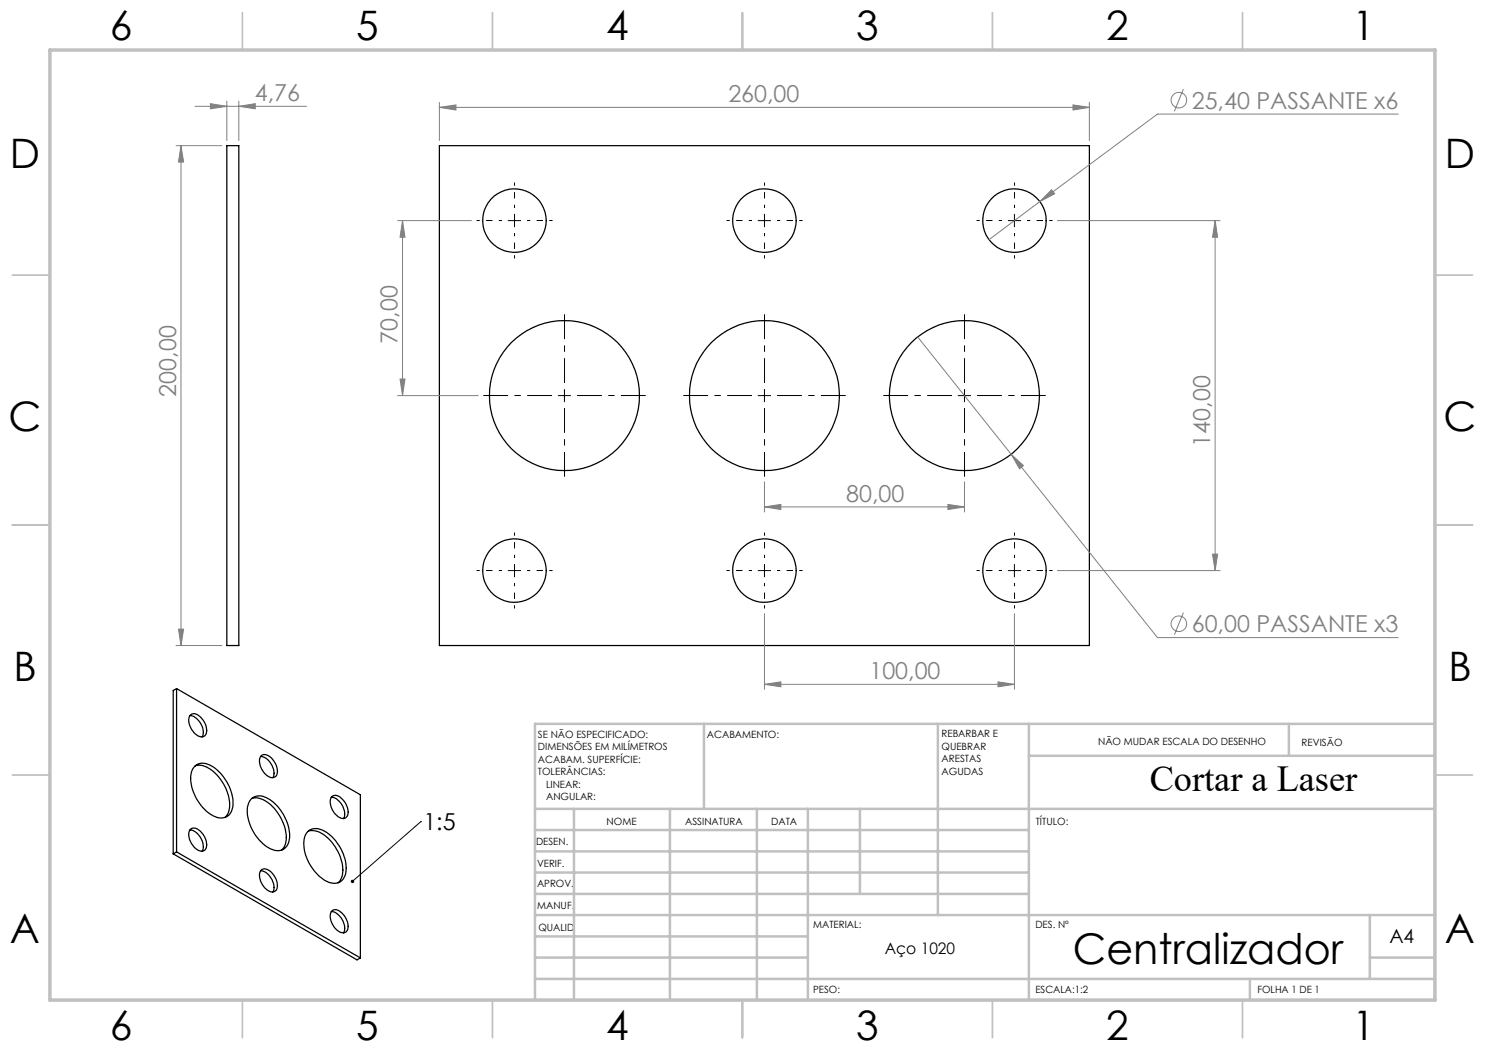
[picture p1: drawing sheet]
<svg xmlns="http://www.w3.org/2000/svg" width="297mm" height="210mm" viewBox="0 0 297 210" stroke-linecap="round" stroke-linejoin="round" font-family="sans-serif">
<g fill="none" stroke="#000" stroke-width=".25">
<path d="M45.4 29.1h2.4v100h-2.4zM87.9 29.1h130v100h-130zM35.3 137.7v32.7M35.3 137.7l36.8 21.3v32.6M35.3 137.7l-.7 .4v32.7M37.9 143.2a1.27 1.27 0 0 1 2.1 .1 3.3 3.3 0 0 1 1.1 3.7 1.34 1.34 0 0 1-2.1-.3 3.4 3.4 0 0 1-1.1-3.5zM38 143.1a3.3 3.3 0 0 1 2.6 3.1v.8l-.2 .4M39.1 153.2a4.5 4.5 0 0 1 4.4 1.9 8.5 8.5 0 0 1 2.3 7l-.3 .7-.5 .7M39.1 153.1a3.2 3.2 0 0 1 4 .6 8.8 8.8 0 0 1 3.4 8 2.4 2.4 0 0 1-3.7 1.5 8.8 8.8 0 0 1-4.5-8.7l.2-.7zM50.2 159.8a2.86 2.86 0 0 1 3.8 .2 9.2 9.2 0 0 1 3.9 7.9 2.41 2.41 0 0 1-3.9 1.8 9.1 9.1 0 0 1-4.5-8.3l.3-1zM50.4 159.7a4.5 4.5 0 0 1 4.4 1.9 8.5 8.5 0 0 1 2.3 7.1l-.2 .6-.6 .7M52.1 151.3a3.4 3.4 0 0 1 2.6 4.1l-.1 .1"/>
<path d="M52.4 151.1a2.17 2.17 0 0 1 2.5 1.4 2.16 2.16 0 0 1 0 2.9 2.44 2.44 0 0 1-2.7-1.8 2.1 2.1 0 0 1 .2-2.5zM66.3 159.4a3.3 3.3 0 0 1 2.4 4.3M66.4 159.3a1.49 1.49 0 0 1 2.1 .5 3.1 3.1 0 0 1 .9 3.5 1.34 1.34 0 0 1-2.1-.3 3.1 3.1 0 0 1-.9-3.7zM34.6 170.8l36.8 21.2 .7-.4M35.3 170.4l36.8 21.2M35.3 170.4l-.7 .4M37.9 166a1.33 1.33 0 0 1 2.1 .1 3.3 3.3 0 0 1 1.1 3.8 1.34 1.34 0 0 1-2.1-.3 3.4 3.4 0 0 1-1.1-3.6zM38 166a3.3 3.3 0 0 1 2.4 4.2M52.1 174.2a3.4 3.4 0 0 1 2.6 4.1l-.1 .1M52.4 173.9a2.17 2.17 0 0 1 2.5 1.4 2.16 2.16 0 0 1 0 3 2.44 2.44 0 0 1-2.7-1.9 2.1 2.1 0 0 1 .2-2.5zM61.5 166.4a2.97 2.97 0 0 1 3.9 .1 9 9 0 0 1 3.7 8.3 2.39 2.39 0 0 1-3.7 1.5 8.8 8.8 0 0 1-4.5-8.7zM61.7 166.2a4.3 4.3 0 0 1 4.1 1.6 8.7 8.7 0 0 1 2.6 7.4l-.4 .9-.4 .5"/>
<path d="M66.2 182.4a1.24 1.24 0 0 1 2 .1 3.1 3.1 0 0 1 1.2 3.7 1.36 1.36 0 0 1-2.1-.3 3.4 3.4 0 0 1-1.1-3.5zM66.3 182.3a3.3 3.3 0 0 1 2.4 4.3"/>
<circle cx="102.9" cy="44.1" r="6.4"/>
<circle cx="152.9" cy="44.1" r="6.4"/>
<circle cx="202.9" cy="44.1" r="6.4"/>
<circle cx="112.9" cy="79.1" r="15"/>
<circle cx="152.9" cy="79.1" r="15"/>
<circle cx="192.9" cy="79.1" r="15"/>
<circle cx="102.9" cy="114.1" r="6.4"/>
<circle cx="152.9" cy="114.1" r="6.4"/>
<circle cx="202.9" cy="114.1" r="6.4"/>
</g>
<g fill="none" stroke="#808080" stroke-width=".2">
<path d="M236.7 17.8l-1.8 4.5M35.2 29.1h9.2M36.2 29.1v100M36.2 29.1l.5 3.3h-1zM39 21.3h22.3M42.1 20.7l3.3 .6-3.3 .5zM45.4 20.2v7.9M47.8 21.3l3.2-.6v1.1zM47.8 20.2v7.9M87.9 21.5l3.3-.5v1zM87.9 20.5v7.6M87.9 21.5h130"/>
<path d="M214.6 21l3.3 .5-3.3 .5zM217.9 20.5v7.6M279.6 22.8h-48.1l-23.5 17.5M79.5 44.1h14.8M80.5 44.1l.5 3.3h-1zM80.5 44.1v35M208 40.3l2.3-2.3 .6 .8zM208 40.3l-10.2 7.6M211.5 44.1h32.5M243 44.1v70M243 44.1l.5 3.3h-1zM79.5 79.1h16.1"/>
<path d="M80 75.8h1l-.5 3.3zM183.6 67.4l18.6 23.5M152.9 96.4v6M192.9 96.4v6M202.2 90.9l2.5 2.2-.8 .7zM202.2 90.9l29.3 36.6h48.1M152.9 101.4l3.3-.5v1zM152.9 101.4h40M189.6 100.9l3.3 .5-3.3 .5zM211.5 114.1h32.5M242.5 110.8h1l-.5 3.3zM35.2 129.1h9.2"/>
<path d="M35.7 125.8h1l-.5 3.3zM152.9 136.9l3.3-.5v1zM152.9 122.7v15.2M152.9 136.9h50M199.6 136.4l3.3 .5-3.3 .5zM202.9 122.7v15.2M236.7 122.5l-1.8 4.5"/>
<circle cx="235.8" cy="20" r="1.55"/>
<circle cx="235.8" cy="124.7" r="1.56"/>
</g>
<g fill="none" stroke="#000" stroke-width=".2" stroke-dasharray="15.2 1.3 1.3 1.3" stroke-dashoffset="14.6" stroke-linecap="butt">
<path d="M100.4 44.1h-5.1M102.9 41.6v-5.1M102.9 46.6v5.1M105.4 44.1h5.1M150.4 44.1h-5.1M152.9 41.6v-5.1M152.9 46.6v5.1M155.4 44.1h5.1M200.4 44.1h-5.1M202.9 41.6v-5.1M202.9 46.6v5.1M205.4 44.1h5.1"/>
<path d="M100.4 114.1h-5.1M102.9 111.6v-5.1M102.9 116.6v5.1M105.4 114.1h5.1M150.4 114.1h-5.1M152.9 111.6v-5.1M152.9 116.6v5.1M155.4 114.1h5.1M200.4 114.1h-5.1M202.9 111.6v-5.1M202.9 116.6v5.1M205.4 114.1h5.1"/>
</g>
<path d="M110.4 79.1h-13.7M112.9 76.6v-13.7M115.4 79.1h13.8M150.4 79.1h-13.7M152.9 76.6v-13.7M155.4 79.1h13.8M190.4 79.1h-13.7M192.9 76.6v-13.7M195.4 79.1h13.8M112.9 81.6v13.8M152.9 81.6v13.8M192.9 81.6v13.8" fill="none" stroke="#000" stroke-width=".2" stroke-dasharray="15.2 1.3 1.3 1.3" stroke-dashoffset="10.3" stroke-linecap="butt"/>
<g fill="none" stroke="#000" stroke-width=".2">
<path d="M101.6 44.1h2.5M102.9 42.9v2.5M151.6 44.1h2.5M152.9 42.9v2.5M201.6 44.1h2.6M202.9 42.9v2.5M111.7 79.1h2.4M112.9 77.9v2.5M151.6 79.1h2.5M152.9 77.9v2.5M191.6 79.1h2.5M192.9 77.9v2.5"/>
<path d="M101.6 114.1h2.5M102.9 112.9v2.5M151.6 114.1h2.5M152.9 112.9v2.5M201.6 114.1h2.6M202.9 112.9v2.5M84.1 164.4h.1M84.1 164.4l-13.6 11.9"/>
</g>
<g fill="none" stroke="#c0c0c0" stroke-width=".35">
<path d="M48.5 2.5v7.5M98.5 2.5v7.5M148.5 2.5v7.5M198.5 2.5v7.5M248.5 2.5v7.5M2.5 55h7.5M287 55h7.5M2.5 105h7.5M287 105h7.5M2.5 155h7.5M287 155h7.5M48.5 200v7.5"/>
<path d="M98.5 200v7.5M148.5 200v7.5M198.5 200v7.5M248.5 200v7.5"/>
</g>
<g fill="none" stroke="#c0c0c0" stroke-width=".5">
<path d="M140.8 144.8v17M187.6 144.8v38.2M205.8 144.8v55.2M205.8 151.2h81.2M257.8 144.8v6.4M287 144.8h-180v55.2M107 161.8h180M107 178.8h98.8M107 174.5h98.8M107 170.3h98.8M107 166h98.8M114.8 161.8v38.2"/>
<path d="M134 161.8v38.2M151.4 161.8v38.2M161.6 161.8v38.2M172 161.8v17M107 195.8h180M107 191.5h54.6M107 187.3h54.6M107 183h180M250 195.8v4.2M274 191.5h13M274 183v12.8"/>
</g>
<path d="M10 10h277v190h-277z" fill="none" stroke="#c0c0c0" stroke-width=".7"/>
<path d="M70.2 176.1a.34 .34 0 0 1 .5-.1 .34 .34 0 0 1 0 .5 .34 .34 0 0 1-.5 0l.3-.2-.3 .2z" fill="#000"/>
<g fill="#808080">
<path d="M47.8 21.3l3.2-.6v1.1zM42.1 20.7l3.3 .6-3.3 .5z"/>
<path d="M214.6 21l3.3 .5-3.3 .5zM87.9 21.5l3.3-.5v1zM189.6 100.9l3.3 .5-3.3 .5zM152.9 101.4l3.3-.5v1z"/>
<path d="M152.9 136.9l3.3-.5v1zM199.6 136.4l3.3 .5-3.3 .5zM208 40.3l2.9-1.5-.6-.8zM202.2 90.9l1.7 2.9 .8-.7z"/>
<path d="M80 75.8h1l-.5 3.3zM80.5 44.1l.5 3.3h-1z"/>
<path d="M243 44.1l.5 3.3h-1zM242.5 110.8h1l-.5 3.3zM36.2 29.1l.5 3.3h-1zM35.7 125.8h1l-.5 3.3z"/>
</g>
<text font-size="8.5" x="214.6" y="192.7">Centralizador</text>
<g font-size="8.1">
<text x="22" y="8">6</text>
<text x="71.2" y="8">5</text>
<text x="121.2" y="8">4</text>
<text x="171.3" y="8">3</text>
<text x="221.3" y="8">2</text>
<text x="270.5" y="8">1</text>
<text x="2" y="33.6">D</text>
<text x="289" y="33.6">D</text>
<text x="1.7" y="86.1">C</text>
<text x="288.7" y="86.1">C</text>
<text x="2.7" y="136.1">B</text>
<text x="289.7" y="136.1">B</text>
<text x="2" y="188.6">A</text>
<text x="289" y="188.6">A</text>
<text x="22" y="208">6</text>
<text x="71.2" y="208">5</text>
<text x="121.2" y="208">4</text>
<text x="171.3" y="208">3</text>
<text x="221.3" y="208">2</text>
<text x="270.5" y="208">1</text>
</g>
<text font-size="7.3" x="230" y="158.1">Cortar a Laser</text>
<g font-size="4.7" fill="#808080">
<text x="51" y="20.2">4,76</text>
<text x="145.7" y="20.5">260,00</text>
<text x="238.4" y="21.7">25,40 PASSANTE x6</text>
<text x="79.5" y="68.7" transform="rotate(-90 79.5 68.7)">70,00</text>
<text x="35.2" y="79.3" transform="rotate(-90 35.2 79.3)">200,00</text>
<text x="242" y="89.3" transform="rotate(-90 242 89.3)">140,00</text>
<text x="169.2" y="100.4">80,00</text>
<text x="238.4" y="126.4">60,00 PASSANTE x3</text>
<text x="173.9" y="135.8">100,00</text>
</g>
<text font-size="4.7" x="84.7" y="166.1">1:5</text>
<text font-size="3.9" x="277.9" y="188.5">A4</text>
<text font-size="3.2" x="177" y="190.9">Aço 1020</text>
<g font-size="2">
<text x="107.6" y="147.6">SE NÃO ESPECIFICADO:</text>
<text x="141.4" y="147.6">ACABAMENTO:</text>
<text x="188.3" y="147.5">REBARBAR E</text>
<text x="188.3" y="150">QUEBRAR</text>
<text x="219.6" y="149">NÃO MUDAR ESCALA DO DESENHO</text>
<text x="260.3" y="149.2">REVISÃO</text>
<text x="107.6" y="150.1">DIMENSÕES EM MILÍMETROS</text>
<text x="107.6" y="152.6">ACABAM. SUPERFÍCIE:</text>
<text x="107.6" y="155.1">TOLERÂNCIAS:</text>
<text x="188.3" y="152.5">ARESTAS</text>
<text x="188.3" y="155">AGUDAS</text>
<text x="109.2" y="157.6">LINEAR:</text>
<text x="109.2" y="160.1">ANGULAR:</text>
<text x="121.3" y="165">NOME</text>
<text x="137" y="164.9">ASSINATURA</text>
<text x="154.2" y="164.9">DATA</text>
<text x="207.2" y="164.9">TÍTULO:</text>
<text x="107.2" y="169.1">DESEN.</text>
<text x="107.4" y="173.3">VERIF.</text>
<text x="107.4" y="177.4">APROV.</text>
<text x="107.5" y="181.8">MANUF.</text>
<text x="162.7" y="185.5">MATERIAL:</text>
<text x="207.1" y="185.5">DES. Nº</text>
<text x="107.7" y="186.1">QUALID</text>
<text x="162.6" y="198.5">PESO:</text>
<text x="207.1" y="198.6">ESCALA:1:2</text>
<text x="251.5" y="198.6">FOLHA 1 DE 1</text>
</g>
</svg>
